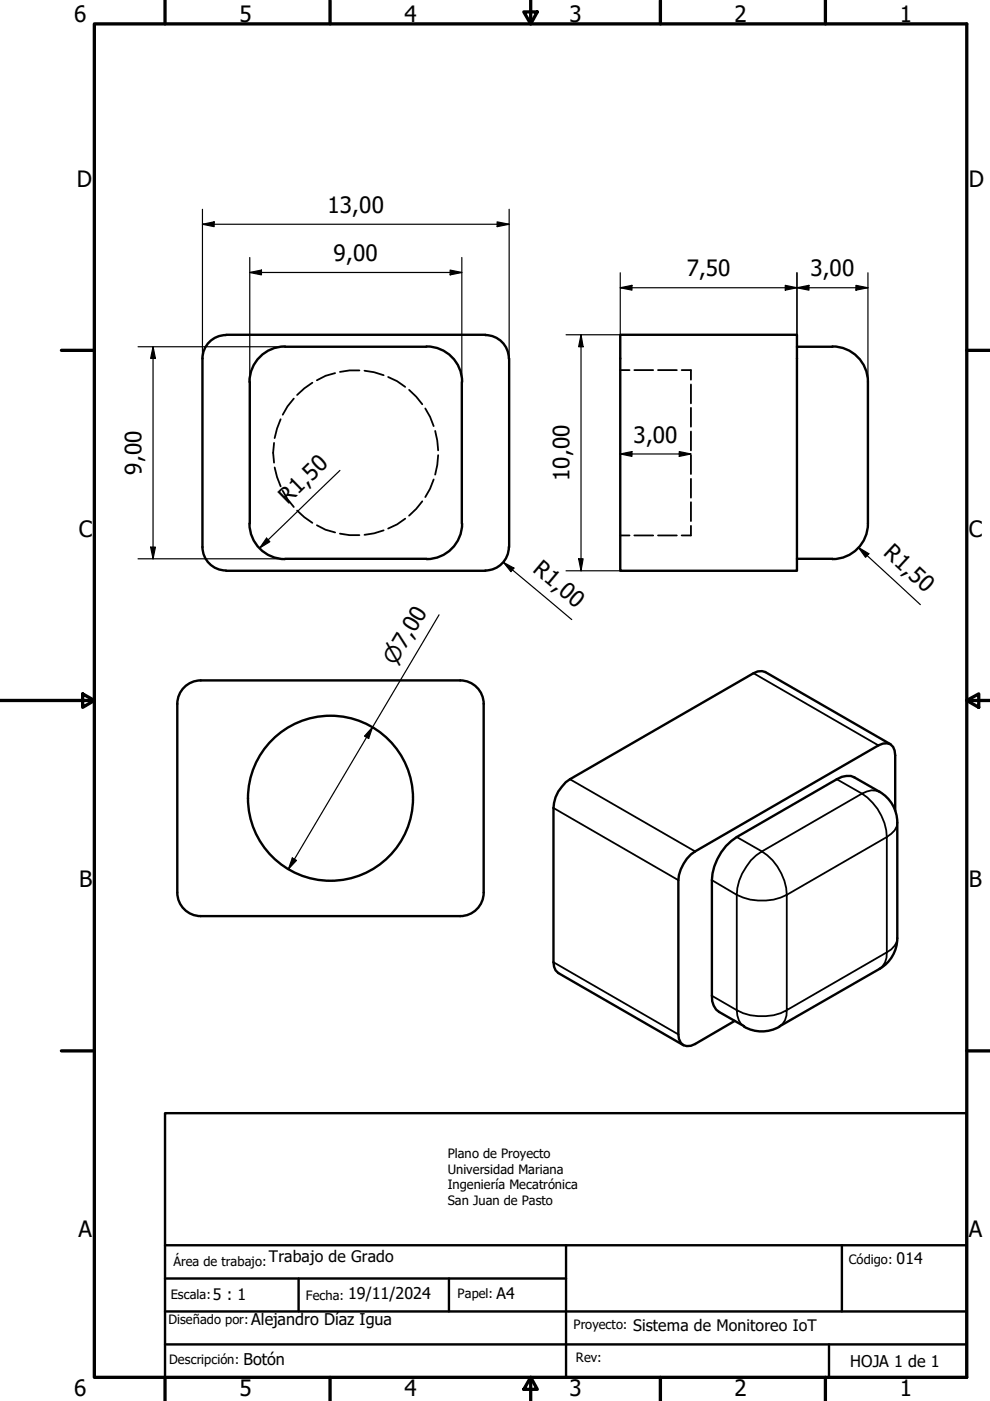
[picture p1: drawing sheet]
<svg xmlns="http://www.w3.org/2000/svg" width="210mm" height="297mm" viewBox="0 0 210 297" stroke-linecap="round" stroke-linejoin="round" font-family="sans-serif">
<!-- layer: Oculto (ISO) -->
<g fill="none" stroke="#000" stroke-width=".38">
<path d="M71.1 79.1l-2.1 .6-1.8 .9M76.2 78.5h-2.1l-2 .4M77.3 78.6l2 .3 2 .7M82.3 79.9l1.9 .9 1.7 1.2M131.5 78.5h2M134.5 78.5h4M139.5 78.5h4M144.5 78.5h2v2M58.1 93.9l-.2 2.1 .2 2.1M58.2 99.1l.5 2 .8 2M59.5 88.9l-.8 2-.5 2M62.3 84.5l-1.3 1.7-1.1 1.7"/>
<path d="M66.2 81.1l-1.7 1.2-1.5 1.4M86.7 82.7l1.6 1.4 1.2 1.6M90.2 86.6l1 1.8 .7 1.9M92.3 91.4l.4 2 .2 2.1M92.9 96.5l-.2 2.1-.4 2M146.5 81.5v4M146.5 86.5v4M146.5 91.5v4M146.5 96.5v4M59.9 104.1l1.1 1.7 1.3 1.7M63 108.3l1.5 1.4 1.7 1.2M67.2 111.4l1.8 .9 2.1 .6"/>
<path d="M72.1 113.1l2 .4h2.1M81.3 112.4l-2 .7-2 .3M85.9 110l-1.7 1.2-1.9 .9M89.5 106.3l-1.2 1.6-1.6 1.4M91.9 101.6l-.7 2-1 1.8M131.5 113.5h2M134.5 113.5h4M139.5 113.5h4M146.5 101.5v4M146.5 106.5v4M146.5 111.5v2h-2"/>
</g>
<!-- layer: Visible (ISO) -->
<g fill="none" stroke="#000" stroke-width=".51">
<path d="M47.9 71a5 5 0 0 0-5 5v40a5 5 0 0 0 5 5M47.9 71h55M60.4 73.5a7.5 7.5 0 0 0-7.5 7.5M60.5 73.5h29.9M90.5 73.5a7.5 7.5 0 0 1 7.5 7.5M102.9 71a5 5 0 0 1 5 5M107.9 76v40M131.5 71h37.5v50h-37.5zM169 73.5h7.5M176.5 73.5a7.5 7.5 0 0 1 7.5 7.5v30a7.5 7.5 0 0 1-7.5 7.5M53 81v30M97.9 81v30"/>
<path d="M52.9 111a7.5 7.5 0 0 0 7.5 7.5M60.5 118.5h29.9M98 111a7.5 7.5 0 0 1-7.5 7.5M107.9 116a5 5 0 0 1-5 5M169 118.5h7.5M47.9 121h55M37.6 149.2v40a5 5 0 0 0 5 5h55a5 5 0 0 0 5-5v-40M37.6 149.2a5 5 0 0 1 4.9-4.9h55.1a5 5 0 0 1 5 4.9M188.8 157.8l-26.6-15.3-.7-.2-.8 .1-.9 .3-39 22.5a7.6 7.6 0 0 0-3.5 6.1v32.7l.2 1 .3 .7 .6 .6 26.5 15.3M189.8 171.9v-11.8a2.12 2.12 0 0 0-2.6-2.4l-1 .3-38.8 22.5a8.2 8.2 0 0 0-3.6 6.1v32.7a2.17 2.17 0 0 0 1.1 2.3 2.17 2.17 0 0 0 2.5-.3l8.4-4.8M190.2 174.4a7.5 7.5 0 0 0-3.7-6.5l-5.3-3.1a3.8 3.8 0 0 0-3.8 .4l-21.2 12.3a11.6 11.6 0 0 0-5.3 9.1v24.5a3.7 3.7 0 0 0 1.6 3.5l5.3 3M190.2 174.4v24.5a7.5 7.5 0 0 1-3.7 6.5l-21.2 12.2"/>
<path d="M157.7 217.7a7.5 7.5 0 0 0 7.6 0"/>
<circle cx="70.1" cy="169.2" r="17.5"/>
</g>
<!-- layer: Visible fina (ISO) -->
<g fill="none" stroke="#000" stroke-width=".38">
<path d="M159.8 142.7l26.4 15.3M117.3 171.3l26.5 15.3M120.8 165.2l26.6 15.3M177.4 165.2l5.4 3.1-21.3 12.2-5.3-3M186.5 167.9a3.8 3.8 0 0 0-3.7 .4 11.6 11.6 0 0 1 5.2 9.2M188 177.5v24.4l-21.2 12.3v-24.5M188 177.5l-21.2 12.2M190.2 174.4a3.7 3.7 0 0 1-2.2 3.1M150.9 186.6l5.3 3.1v24.5l-5.3-3.1M159.2 182.4l1.1-1.1 1.2-.8a11.6 11.6 0 0 1 5.3 9.2 12 12 0 0 1-10.6 0 11.4 11.4 0 0 1 3-7.3zM190.2 198.9a3.7 3.7 0 0 1-2.2 3 3.7 3.7 0 0 1-1.5 3.5M117.3 204l26.5 15.3"/>
<path d="M157.8 217.6a3.7 3.7 0 0 1-1.6-3.4 11.5 11.5 0 0 0 10.6 0 3.5 3.5 0 0 1-1.5 3.4"/>
</g>
<path d="M35 236h170v56h-170zM35 271.1h85M35 278.1h170M35 264h170M63.3 271.1v7M95.2 271.1v7M120 264v28M178.5 264v14.1M35 285h170M175.8 285v7" fill="none" stroke="#000" stroke-width=".51"/>
<!-- layer: Borde (ISO) -->
<g fill="none" stroke="#000" stroke-width=".7">
<path d="M20 5.1h185v286.9h-185zM35 0v5.1M70 0v5.1M111.1 2.5h2.8l-1.4 2.6zM112.5 0v5.1M140 0v5.1M175 0v5.1M13 74.3h7M205 74.3h5M0 148.5h20M17.5 147.1l2.5 1.4-2.5 1.5zM205 148.5l2.5-1.4v2.9z"/>
<path d="M205 148.5h5M13 222.8h7M205 222.8h5M35 292v5M70 292v5M112.5 292l1.4 2.6h-2.8zM112.5 292v5M140 292v5M175 292v5"/>
</g>
<!-- layer: Cota (ISO) -->
<g fill="none" stroke="#000" stroke-width=".25">
<path d="M42.9 47.5l2.5-.5v1.1zM42.9 47.5h65M42.9 44.4v31.6M53 57.8l2.4-.5v1zM53 57.8h44.9M53 54.6v26.4M95.4 57.3l2.5 .5-2.5 .5zM97.9 54.6v26.4M105.4 47l2.5 .5-2.5 .6zM107.9 44.4v31.6M131.5 57.8v13.2h-11.5M169 57.8v18.2"/>
<path d="M184 57.8v23.2M29.3 73.5h31.2M32.4 73.5l.6 2.5h-1.1zM32.4 73.5v45M123.2 71l.4 2.5h-.9zM123.2 71v50M131.5 61l2.5-.5v1zM131.5 61h52.5M166.5 60.5l2.5 .5-2.5 .5zM169 61l2.5-.5v1zM181.5 60.5l2.5 .5-2.5 .5zM72.1 99.7l-17 16.5"/>
<path d="M131.5 96.3l2.5-.6v1.1zM131.5 96.3h15M144 95.7l2.5 .6-2.5 .5zM29.3 118.5h31.2M31.9 116h1.1l-.6 2.5zM56.5 114.1l.7 .8-2.1 1.3zM106.7 119.2l2.3 1.2-.7 .8zM106.7 119.2l14.5 12.2M122.7 118.5h.9l-.4 2.5zM182 116.1l2.2 1.3-.7 .8zM182 116.1l13.1 12.1M93.1 130.4l-31.9 53.9"/>
<path d="M120 121h11.5M79 154.2l-.8 2.4-.9-.5zM62 181.9l.9 .5-1.7 1.9z"/>
</g>
<g fill="#000">
<path d="M42.9 47.5l2.5-.5v1.1zM53 57.8l2.4-.5v1zM95.4 57.3l2.5 .5-2.5 .5zM105.4 47l2.5 .5-2.5 .6zM32.4 73.5l.6 2.5h-1.1zM123.2 71l.4 2.5h-.9zM131.5 61l2.5-.5v1zM166.5 60.5l2.5 .5-2.5 .5zM169 61l2.5-.5v1zM181.5 60.5l2.5 .5-2.5 .5zM131.5 96.3l2.5-.6v1.1zM144 95.7l2.5 .6-2.5 .5z"/>
<path d="M31.9 116h1.1l-.6 2.5zM56.5 114.1l.7 .8-2.1 1.3zM122.7 118.5h.9l-.4 2.5zM182 116.1l2.2 1.3-.7 .8zM106.7 119.2l2.3 1.2-.7 .8zM79 154.2l-.8 2.4-.9-.5zM62 181.9l.9 .5-1.7 1.9z"/>
</g>
<g font-size="4.8">
<text x="15.7" y="4.6">6</text>
<text x="50.8" y="4.6">5</text>
<text x="85.8" y="4.6">4</text>
<text x="120.8" y="4.6">3</text>
<text x="155.8" y="4.6">2</text>
<text x="190.8" y="4.6">1</text>
<text x="16.3" y="39.5">D</text>
<text x="205.4" y="39.5">D</text>
<text x="69.5" y="45.2">13,00</text>
<text x="70.7" y="55.4">9,00</text>
<text x="145.6" y="58.6">7,50</text>
<text x="171.8" y="58.6">3,00</text>
<text x="134.3" y="93.8">3,00</text>
<text x="30" y="100.6" transform="rotate(-90 30 100.6)">9,00</text>
<text x="120.8" y="102" transform="rotate(-90 120.8 102)">10,00</text>
<text x="61" y="107.1" transform="rotate(-44 61 107.1)">R1,50</text>
<text x="16.7" y="113.8">C</text>
<text x="205.4" y="113.8">C</text>
<text x="187.1" y="117.5" transform="rotate(43 187.1 117.5)">R1,50</text>
<text x="112.8" y="121.1" transform="rotate(40 112.8 121.1)">R1,00</text>
<text x="16.8" y="188">B</text>
<text x="205.4" y="188">B</text>
<text x="16.6" y="262.3">A</text>
<text x="205.4" y="262.3">A</text>
<text x="15.7" y="296">6</text>
<text x="50.8" y="296">5</text>
<text x="85.8" y="296">4</text>
<text x="120.8" y="296">3</text>
<text x="155.8" y="296">2</text>
<text x="190.8" y="296">1</text>
</g>
<text font-size="4.6" x="83.9" y="141.2" transform="rotate(-59 83.9 141.2)">⌀7,00</text>
<g font-size="3.4">
<text x="57" y="267.5">Trabajo de Grado</text>
<text x="190.1" y="267.9">014</text>
<text x="45.1" y="275.6">5 : 1</text>
<text x="73.8" y="275.4">19/11/2024</text>
<text x="105.3" y="275.4">A4</text>
<text x="53.3" y="280.8">Alejandro Díaz Igua</text>
<text x="134.2" y="282.2">Sistema de Monitoreo IoT</text>
<text x="51.6" y="289.4">Botón</text>
<text x="180.3" y="289.8">HOJA 1 de 1</text>
</g>
<g font-size="2.7">
<text x="94.9" y="245.6">Plano de Proyecto</text>
<text x="94.9" y="248.9">Universidad Mariana</text>
<text x="94.9" y="252.1">Ingeniería Mecatrónica</text>
<text x="94.9" y="255.4">San Juan de Pasto</text>
<text x="36.8" y="268.3">Área de trabajo:</text>
<text x="180" y="268.1">Código:</text>
<text x="36.2" y="275.5">Escala:</text>
<text x="64.8" y="275.6">Fecha:</text>
<text x="97" y="275.3">Papel:</text>
<text x="35.8" y="280.7">Diseñado por:</text>
<text x="121.6" y="281.9">Proyecto:</text>
<text x="35.9" y="289.3">Descripción:</text>
<text x="122.1" y="288.8">Rev:</text>
</g>
</svg>
